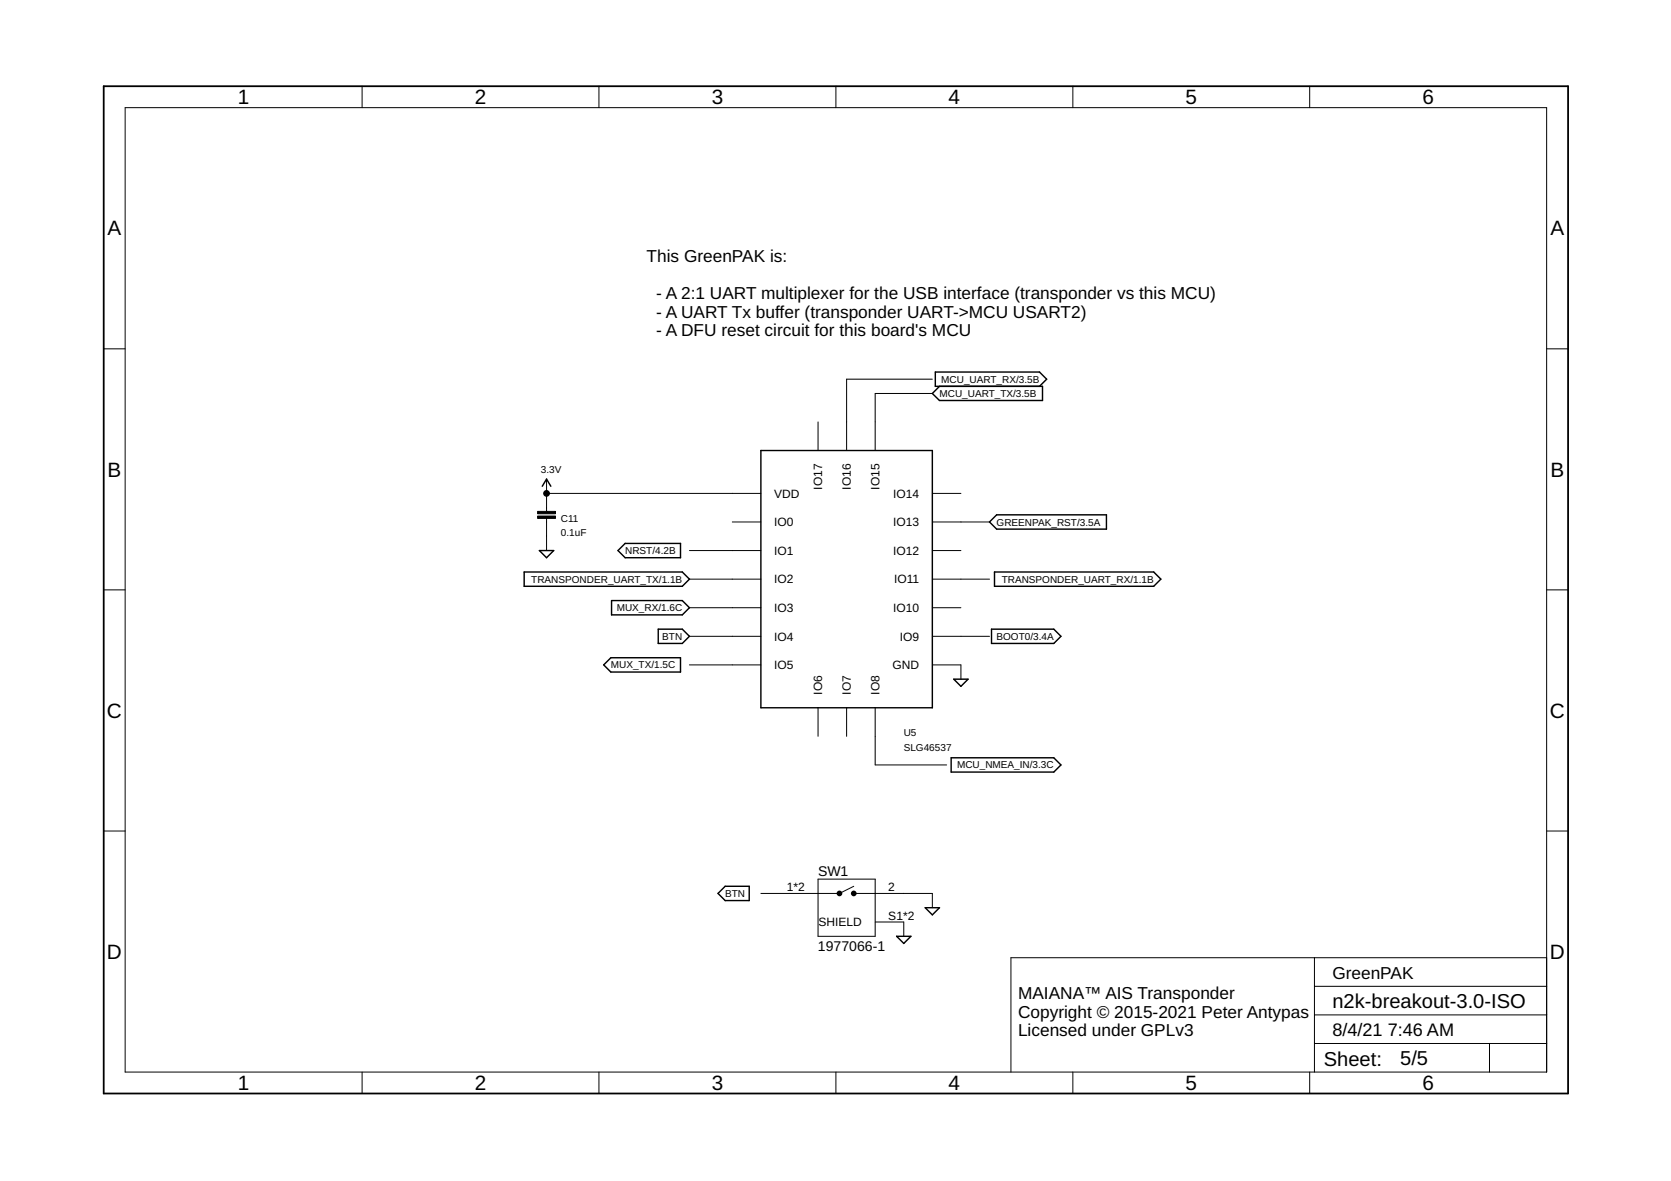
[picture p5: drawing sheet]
<svg xmlns="http://www.w3.org/2000/svg" width="297mm" height="210mm" viewBox="0 0 297 210" stroke-linecap="round" stroke-linejoin="round" font-family="sans-serif">
<g fill="none" stroke="#000" stroke-width=".25">
<path d="M167 68.7l-1.3 1.2 1.3 1.3h18.3v-2.5h-19v-2.6h18.5l1.3 1.3-1.3 1.3M95.9 97.9h2.5l-1.2 1.2zM96.4 86.4l.8-1.2 .7 1.2M109.9 97.9l1.2-1.3h9.9v2.5h-9.9zM135.3 80.1h30.4v45.7h-30.4zM175.9 92.8l1.3-1.3h19.5v2.5h-19.5zM93.2 101.7h28.1l1.3 1.2-1.3 1.3h-28.1zM107.3 118.2l1.3-1.3h12.4v2.5h-12.4zM108.7 106.7h12.6l1.3 1.3-1.3 1.3h-12.6zM117 111.8h4.3l1.3 1.3-1.3 1.3h-4.3zM176.3 111.8h11l1.3 1.3-1.3 1.3h-11zM176.8 101.7h28.3l1.3 1.2-1.3 1.3h-28.3z"/>
<path d="M169.1 134.7h18.2l1.3 1.3-1.3 1.2h-18.2zM169.5 120.7h2.6l-1.3 1.3zM127.6 158.8l1.3-1.3h4.3v2.6h-4.3zM159.4 166.4h2.5l-1.2 1.3zM164.5 161.3h2.5l-1.3 1.3z"/>
</g>
<g fill="none" stroke="#000" stroke-width=".18">
<path d="M22.2 19.1h252.7v171.4h-252.7zM64.4 15.3v3.8M106.5 15.3v3.8M148.6 15.3v3.8M190.7 15.3v3.8M232.8 15.3v3.8M18.4 62h3.8M145.4 75v5.1M165.7 67.4h-15.2v12.7M165.7 69.9h-10.1v10.2M274.9 62h3.8M97.2 87.7h38.1"/>
<path d="M97.2 85.2v5.7M97.2 92.1v5.8M122.6 97.9h12.7M130.2 92.8h5.1M165.7 87.7h5.1M165.7 92.8h10.2M165.7 97.9h5.1M18.4 104.8h3.8M122.6 102.9h12.7M122.6 108h12.7M122.6 113.1h12.7M122.6 118.2h12.7"/>
<path d="M165.7 102.9h10.2M165.7 108h5.1M165.7 113.1h10.2M165.7 118.2h5.1v2.5M274.9 104.8h3.8M145.4 125.8v5.1M150.5 125.8v5.1M155.6 125.8v10.2h12.7M18.4 147.7h3.8M145.4 156.3h10.2v10.1h-10.2zM151.8 157.5l-2.6 1.3h-13.9M151.8 158.8h13.9v2.5"/>
<path d="M274.9 147.7h3.8M155.6 163.9h5.1v2.5M233.7 170.2v20.3M233.7 175.3h41.2M274.9 170.2h-95.2v20.3M64.4 190.5v3.9M106.5 190.5v3.9M148.6 190.5v3.9M190.7 190.5v3.9M232.8 190.5v3.9M233.7 185.5h41.2M233.7 180.4h41.2"/>
<path d="M264.8 185.5v5"/>
</g>
<path d="M18.4 15.3h260.3v179.1h-260.3z" fill="none" stroke="#000" stroke-width=".32"/>
<g fill="none" stroke="#000" stroke-width=".51">
<circle cx="149.2" cy="158.8" r=".25"/>
<circle cx="151.8" cy="158.8" r=".25"/>
</g>
<path d="M95.6 90.9h3.1v.4h-3.1zM95.6 91.7h3.1v.4h-3.1z" fill="#000" stroke="#000" stroke-width=".18"/>
<circle cx="97.2" cy="87.7" r=".51" fill="#000" stroke="#000" stroke-width=".18"/>
<g font-size="3.7">
<text x="42.3" y="18.5">1</text>
<text x="84.4" y="18.5">2</text>
<text x="126.5" y="18.5">3</text>
<text x="168.6" y="18.5">4</text>
<text x="210.7" y="18.5">5</text>
<text x="252.9" y="18.5">6</text>
<text x="19.1" y="41.9">A</text>
<text x="275.6" y="41.9">A</text>
<text x="19.1" y="84.7">B</text>
<text x="275.6" y="84.7">B</text>
<text x="19" y="127.6">C</text>
<text x="275.5" y="127.6">C</text>
<text x="19" y="170.4">D</text>
<text x="275.5" y="170.4">D</text>
<text x="42.3" y="193.7">1</text>
<text x="84.4" y="193.7">2</text>
<text x="126.5" y="193.7">3</text>
<text x="168.6" y="193.7">4</text>
<text x="210.7" y="193.7">5</text>
<text x="252.9" y="193.7">6</text>
</g>
<g font-size="3.6">
<text x="236.8" y="179.1">n2k-breakout-3.0-ISO</text>
<text x="235.3" y="189.4">Sheet:</text>
<text x="248.9" y="189.3">5/5</text>
</g>
<g font-size="3.2">
<text x="236.8" y="184.2">8/4/21</text>
<text x="246.7" y="184.2">7:46 AM</text>
</g>
<g font-size="3.1">
<text x="114.9" y="46.6">This GreenPAK is:</text>
<text x="116.6" y="53.2">- A 2:1 UART multiplexer for the USB interface (transponder vs this MCU)</text>
<text x="116.6" y="56.5">- A UART Tx buffer (transponder UART-&gt;MCU USART2)</text>
<text x="116.6" y="59.8">- A DFU reset circuit for this board's MCU</text>
<text x="181" y="177.6">MAIANA™ AIS Transponder</text>
<text x="236.8" y="174">GreenPAK</text>
<text x="181" y="180.9">Copyright © 2015-2021 Peter Antypas</text>
<text x="181" y="184.2">Licensed under GPLv3</text>
</g>
<g font-size="2.5">
<text x="145.4" y="155.7">SW1</text>
<text x="145.4" y="169">1977066-1</text>
</g>
<g font-size="2.1">
<text x="137.6" y="88.5">VDD</text>
<text x="146.2" y="87.1" transform="rotate(-90 146.2 87.1)">IO17</text>
<text x="151.3" y="87.1" transform="rotate(-90 151.3 87.1)">IO16</text>
<text x="156.3" y="87.1" transform="rotate(-90 156.3 87.1)">IO15</text>
<text x="158.8" y="88.5">IO14</text>
<text x="137.6" y="93.5">IO0</text>
<text x="158.8" y="93.5">IO13</text>
<text x="137.6" y="98.6">IO1</text>
<text x="158.8" y="98.6">IO12</text>
<text x="137.6" y="103.7">IO2</text>
<text x="158.9" y="103.7">IO11</text>
<text x="137.6" y="108.8">IO3</text>
<text x="137.6" y="113.9">IO4</text>
<text x="158.8" y="108.8">IO10</text>
<text x="159.9" y="113.9">IO9</text>
<text x="137.6" y="118.9">IO5</text>
<text x="158.7" y="118.9">GND</text>
<text x="146.2" y="123.5" transform="rotate(-90 146.2 123.5)">IO6</text>
<text x="151.3" y="123.5" transform="rotate(-90 151.3 123.5)">IO7</text>
<text x="156.3" y="123.5" transform="rotate(-90 156.3 123.5)">IO8</text>
<text x="139.9" y="158.4">1*2</text>
<text x="157.9" y="158.4">2</text>
<text x="145.5" y="164.6">SHIELD</text>
<text x="157.9" y="163.5">S1*2</text>
</g>
<g font-size="1.8">
<text x="167" y="70.6">MCU_UART_TX/3.5B</text>
<text x="167.3" y="68">MCU_UART_RX/3.5B</text>
<text x="96.1" y="84.1">3.3V</text>
<text x="99.7" y="95.3">0.1uF</text>
<text x="99.7" y="92.8">C11</text>
<text x="177.2" y="93.4">GREENPAK_RST/3.5A</text>
<text x="111.1" y="98.5">NRST/4.2B</text>
<text x="94.4" y="103.6">TRANSPONDER_UART_TX/1.1B</text>
<text x="178.1" y="103.6">TRANSPONDER_UART_RX/1.1B</text>
<text x="109.6" y="108.6">MUX_RX/1.6C</text>
<text x="117.7" y="113.7">BTN</text>
<text x="177.1" y="113.7">BOOT0/3.4A</text>
<text x="108.6" y="118.8">MUX_TX/1.5C</text>
<text x="160.7" y="130.9">U5</text>
<text x="160.7" y="133.4">SLG46537</text>
<text x="170.1" y="136.6">MCU_NMEA_IN/3.3C</text>
<text x="128.9" y="159.4">BTN</text>
</g>
</svg>
